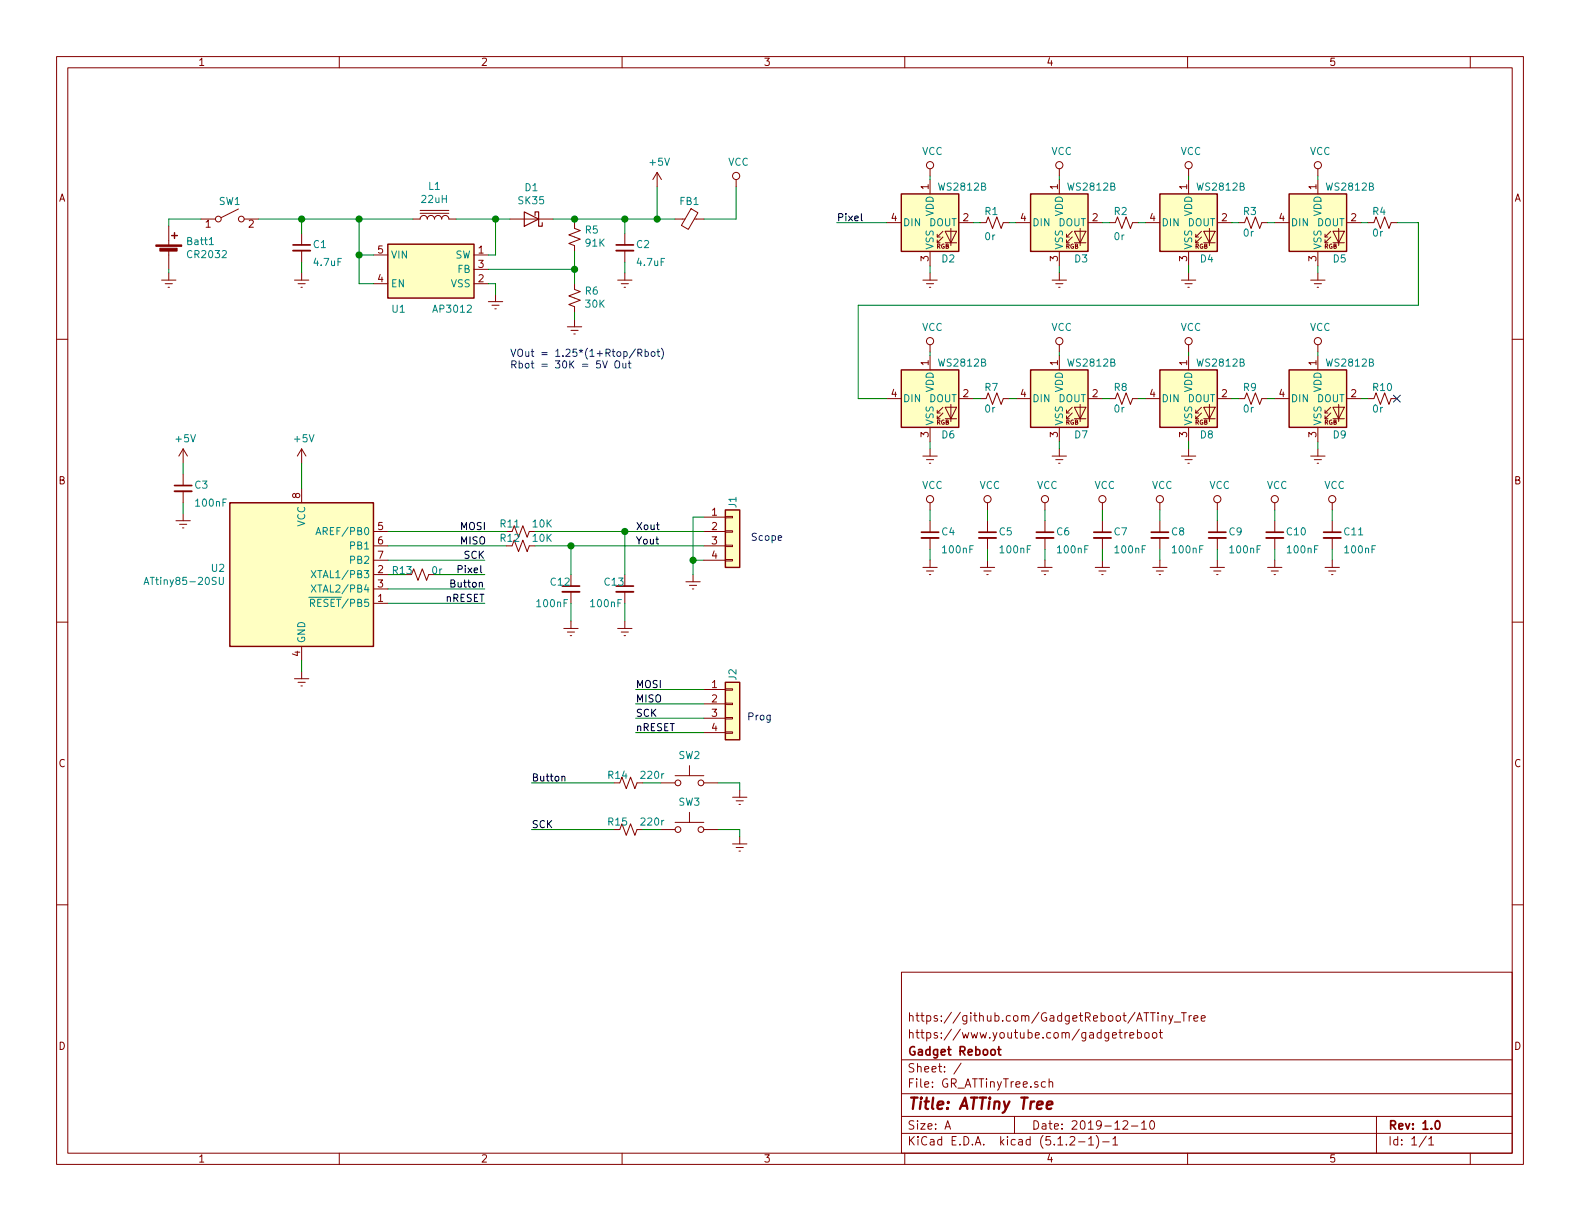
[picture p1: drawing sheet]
EESchema Schematic File Version 4
LIBS:GR_ATTinyTree-cache
EELAYER 29 0
EELAYER END
$Descr A 11000 8500
encoding utf-8
Sheet 1 1
Title "ATTiny Tree"
Date "2019-12-10"
Rev "1.0"
Comp "Gadget Reboot"
Comment1 "https://www.youtube.com/gadgetreboot"
Comment2 "https://github.com/GadgetReboot/ATTiny_Tree"
Comment3 ""
Comment4 ""
$EndDescr
$Comp
L extlib:AP3012 U1
U 1 1
P 3000 1875
F 0 "U1" H 2775 1600 50  0000 C CNN
F 1 "AP3012" H 3150 1600 50  0000 C CNN
F 2 "Package_TO_SOT_SMD:SOT-23-5_HandSoldering" H 3025 1625 50  0001 L CIN
F 3 "http://pdf.datasheet.live/datasheets-1/advanced_power_electronics/APE1707H-12-HF.pdf" H 3000 1875 50  0001 C CNN
	1    3000 1875
	1    0    0    -1  
$EndComp
$Comp
L Device:L_Core_Iron L1
U 1 1
P 3025 1525
F 0 "L1" V 3250 1525 50  0000 C CNN
F 1 "22uH" V 3159 1525 50  0000 C CNN
F 2 "Inductor_SMD:L_Taiyo-Yuden_NR-60xx_HandSoldering" H 3025 1525 50  0001 C CNN
F 3 "~" H 3025 1525 50  0001 C CNN
	1    3025 1525
	0    -1   -1   0   
$EndComp
$Comp
L Diode:1N5822 D1
U 1 1
P 3700 1525
F 0 "D1" H 3700 1309 50  0000 C CNN
F 1 "SK35" H 3700 1400 50  0000 C CNN
F 2 "Diode_SMD:D_SMA_Handsoldering" H 3700 1350 50  0001 C CNN
F 3 "http://www.vishay.com/docs/88526/1n5820.pdf" H 3700 1525 50  0001 C CNN
	1    3700 1525
	-1   0    0    1   
$EndComp
$Comp
L Device:R_Small_US R6
U 1 1
P 4000 2075
F 0 "R6" H 3932 2029 50  0000 R CNN
F 1 "30K" H 3932 2120 50  0000 R CNN
F 2 "Resistor_SMD:R_0805_2012Metric_Pad1.15x1.40mm_HandSolder" H 4000 2075 50  0001 C CNN
F 3 "~" H 4000 2075 50  0001 C CNN
	1    4000 2075
	-1   0    0    1   
$EndComp
$Comp
L Device:C_Small C1
U 1 1
P 2100 1725
F 0 "C1" H 2175 1750 50  0000 L CNN
F 1 "4.7uF" H 2175 1625 50  0000 L CNN
F 2 "Capacitor_SMD:C_0805_2012Metric_Pad1.15x1.40mm_HandSolder" H 2100 1725 50  0001 C CNN
F 3 "~" H 2100 1725 50  0001 C CNN
	1    2100 1725
	1    0    0    -1  
$EndComp
Wire Wire Line
	2875 1525 2500 1525
Wire Wire Line
	2500 1525 2500 1775
Wire Wire Line
	2500 1775 2600 1775
Wire Wire Line
	2100 1625 2100 1525
Connection ~ 2500 1525
$Comp
L power:GNDREF #PWR07
U 1 1
P 2100 1900
F 0 "#PWR07" H 2100 1650 50  0001 C CNN
F 1 "GNDREF" H 2350 1625 50  0001 C CNN
F 2 "" H 2100 1900 50  0001 C CNN
F 3 "" H 2100 1900 50  0001 C CNN
	1    2100 1900
	-1   0    0    -1  
$EndComp
Wire Wire Line
	2100 1900 2100 1825
Wire Wire Line
	3400 1775 3450 1775
Wire Wire Line
	3450 1775 3450 1525
Wire Wire Line
	3450 1525 3175 1525
Wire Wire Line
	3550 1525 3450 1525
Connection ~ 3450 1525
$Comp
L power:GNDREF #PWR014
U 1 1
P 3450 2050
F 0 "#PWR014" H 3450 1800 50  0001 C CNN
F 1 "GNDREF" H 3700 1775 50  0001 C CNN
F 2 "" H 3450 2050 50  0001 C CNN
F 3 "" H 3450 2050 50  0001 C CNN
	1    3450 2050
	-1   0    0    -1  
$EndComp
Wire Wire Line
	3450 2050 3450 1975
Wire Wire Line
	3450 1975 3400 1975
$Comp
L power:GNDREF #PWR015
U 1 1
P 4000 2225
F 0 "#PWR015" H 4000 1975 50  0001 C CNN
F 1 "GNDREF" H 4250 1950 50  0001 C CNN
F 2 "" H 4000 2225 50  0001 C CNN
F 3 "" H 4000 2225 50  0001 C CNN
	1    4000 2225
	-1   0    0    -1  
$EndComp
Wire Wire Line
	4000 2175 4000 2225
$Comp
L Device:R_Small_US R5
U 1 1
P 4000 1650
F 0 "R5" H 3932 1604 50  0000 R CNN
F 1 "91K" H 3932 1695 50  0000 R CNN
F 2 "Resistor_SMD:R_0805_2012Metric_Pad1.15x1.40mm_HandSolder" H 4000 1650 50  0001 C CNN
F 3 "~" H 4000 1650 50  0001 C CNN
	1    4000 1650
	-1   0    0    1   
$EndComp
Wire Wire Line
	4000 1550 4000 1525
Wire Wire Line
	4000 1525 3850 1525
Wire Wire Line
	4000 1975 4000 1875
Connection ~ 4000 1875
Wire Wire Line
	4000 1875 4000 1750
Text Notes 3550 2575 0    50   ~ 0
VOut = 1.25*(1+Rtop/Rbot)\nRbot = 30K = 5V Out\n
$Comp
L Device:C_Small C2
U 1 1
P 4350 1725
F 0 "C2" H 4425 1750 50  0000 L CNN
F 1 "4.7uF" H 4425 1625 50  0000 L CNN
F 2 "Capacitor_SMD:C_0805_2012Metric_Pad1.15x1.40mm_HandSolder" H 4350 1725 50  0001 C CNN
F 3 "~" H 4350 1725 50  0001 C CNN
	1    4350 1725
	1    0    0    -1  
$EndComp
Wire Wire Line
	4350 1625 4350 1525
$Comp
L power:GNDREF #PWR08
U 1 1
P 4350 1900
F 0 "#PWR08" H 4350 1650 50  0001 C CNN
F 1 "GNDREF" H 4600 1625 50  0001 C CNN
F 2 "" H 4350 1900 50  0001 C CNN
F 3 "" H 4350 1900 50  0001 C CNN
	1    4350 1900
	-1   0    0    -1  
$EndComp
Wire Wire Line
	4350 1900 4350 1825
Wire Wire Line
	4350 1525 4000 1525
Connection ~ 4000 1525
Wire Wire Line
	4350 1525 4575 1525
Connection ~ 4350 1525
$Comp
L LED:WS2812B D2
U 1 1
P 6475 1550
F 0 "D2" H 6550 1300 50  0000 L CNN
F 1 "WS2812B" H 6525 1800 50  0000 L CNN
F 2 "LED_SMD:LED_WS2812B_PLCC4_5.0x5.0mm_P3.2mm" H 6525 1250 50  0001 L TNN
F 3 "https://cdn-shop.adafruit.com/datasheets/WS2812B.pdf" H 6575 1175 50  0001 L TNN
	1    6475 1550
	1    0    0    -1  
$EndComp
$Comp
L Device:Ferrite_Bead_Small FB1
U 1 1
P 4800 1525
F 0 "FB1" V 4675 1525 50  0000 C CNN
F 1 "Ferrite_Bead_Small" V 4654 1525 50  0001 C CNN
F 2 "Inductor_SMD:L_1206_3216Metric_Pad1.42x1.75mm_HandSolder" V 4730 1525 50  0001 C CNN
F 3 "~" H 4800 1525 50  0001 C CNN
	1    4800 1525
	0    1    1    0   
$EndComp
$Comp
L Device:Battery_Cell Batt1
U 1 1
P 1175 1775
F 0 "Batt1" H 1293 1871 50  0000 L CNN
F 1 "CR2032" H 1293 1780 50  0000 L CNN
F 2 "Battery:BatteryHolder_MPD_BC2003_1x2032" V 1175 1835 50  0001 C CNN
F 3 "~" V 1175 1835 50  0001 C CNN
	1    1175 1775
	1    0    0    -1  
$EndComp
$Comp
L MCU_Microchip_ATtiny:ATtiny85-20SU U2
U 1 1
P 2100 4000
F 0 "U2" H 1571 4046 50  0000 R CNN
F 1 "ATtiny85-20SU" H 1571 3955 50  0000 R CNN
F 2 "Package_SO:SOIJ-8_5.3x5.3mm_P1.27mm" H 2100 4000 50  0001 C CIN
F 3 "http://ww1.microchip.com/downloads/en/DeviceDoc/atmel-2586-avr-8-bit-microcontroller-attiny25-attiny45-attiny85_datasheet.pdf" H 2100 4000 50  0001 C CNN
	1    2100 4000
	1    0    0    -1  
$EndComp
$Comp
L power:GNDREF #PWR043
U 1 1
P 4825 4000
F 0 "#PWR043" H 4825 3750 50  0001 C CNN
F 1 "GNDREF" H 5075 3725 50  0001 C CNN
F 2 "" H 4825 4000 50  0001 C CNN
F 3 "" H 4825 4000 50  0001 C CNN
	1    4825 4000
	-1   0    0    -1  
$EndComp
Wire Wire Line
	4900 3600 4825 3600
Wire Wire Line
	4900 3900 4825 3900
Wire Wire Line
	4825 3900 4825 4000
Wire Wire Line
	3375 3900 2700 3900
Text Label 3100 4200 0    50   ~ 0
nRESET
Text Label 3175 4000 0    50   ~ 0
Pixel
Text Label 3200 3700 0    50   ~ 0
MOSI
Text Label 3200 3800 0    50   ~ 0
MISO
Text Label 4425 3700 0    50   ~ 0
Xout
Text Label 4425 3800 0    50   ~ 0
Yout
Text Label 3225 3900 0    50   ~ 0
SCK
Text Label 3125 4100 0    50   ~ 0
Button
$Comp
L power:+5V #PWR025
U 1 1
P 2100 3225
F 0 "#PWR025" H 2100 3075 50  0001 C CNN
F 1 "+5V" H 2115 3398 50  0000 C CNN
F 2 "" H 2100 3225 50  0001 C CNN
F 3 "" H 2100 3225 50  0001 C CNN
	1    2100 3225
	1    0    0    -1  
$EndComp
$Comp
L power:GNDREF #PWR046
U 1 1
P 2100 4675
F 0 "#PWR046" H 2100 4425 50  0001 C CNN
F 1 "GNDREF" H 2350 4400 50  0001 C CNN
F 2 "" H 2100 4675 50  0001 C CNN
F 3 "" H 2100 4675 50  0001 C CNN
	1    2100 4675
	-1   0    0    -1  
$EndComp
Wire Wire Line
	2100 3225 2100 3400
Wire Wire Line
	2100 4675 2100 4600
$Comp
L Device:R_Small_US R11
U 1 1
P 3625 3700
F 0 "R11" V 3675 3850 50  0000 R CNN
F 1 "10K" V 3675 3625 50  0000 R CNN
F 2 "Resistor_SMD:R_0805_2012Metric_Pad1.15x1.40mm_HandSolder" H 3625 3700 50  0001 C CNN
F 3 "~" H 3625 3700 50  0001 C CNN
	1    3625 3700
	0    -1   -1   0   
$EndComp
$Comp
L Connector_Generic:Conn_01x04 J1
U 1 1
P 5100 3700
F 0 "J1" V 5100 3950 50  0000 R CNN
F 1 "Conn_01x04" V 4973 3412 50  0001 R CNN
F 2 "Connector_PinHeader_2.54mm:PinHeader_1x04_P2.54mm_Vertical" H 5100 3700 50  0001 C CNN
F 3 "~" H 5100 3700 50  0001 C CNN
	1    5100 3700
	1    0    0    -1  
$EndComp
$Comp
L Device:R_Small_US R12
U 1 1
P 3625 3800
F 0 "R12" V 3675 3950 50  0000 R CNN
F 1 "10K" V 3675 3725 50  0000 R CNN
F 2 "Resistor_SMD:R_0805_2012Metric_Pad1.15x1.40mm_HandSolder" H 3625 3800 50  0001 C CNN
F 3 "~" H 3625 3800 50  0001 C CNN
	1    3625 3800
	0    -1   -1   0   
$EndComp
Wire Wire Line
	2700 3700 3525 3700
Wire Wire Line
	2700 3800 3525 3800
Wire Wire Line
	3725 3700 4350 3700
Wire Wire Line
	3725 3800 3975 3800
$Comp
L Device:C_Small C12
U 1 1
P 3975 4100
F 0 "C12" H 3825 4150 50  0000 L CNN
F 1 "100nF" H 3725 4000 50  0000 L CNN
F 2 "Capacitor_SMD:C_0805_2012Metric_Pad1.15x1.40mm_HandSolder" H 3975 4100 50  0001 C CNN
F 3 "~" H 3975 4100 50  0001 C CNN
	1    3975 4100
	1    0    0    -1  
$EndComp
$Comp
L power:GNDREF #PWR044
U 1 1
P 3975 4325
F 0 "#PWR044" H 3975 4075 50  0001 C CNN
F 1 "GNDREF" H 4225 4050 50  0001 C CNN
F 2 "" H 3975 4325 50  0001 C CNN
F 3 "" H 3975 4325 50  0001 C CNN
	1    3975 4325
	-1   0    0    -1  
$EndComp
Wire Wire Line
	3975 4325 3975 4200
$Comp
L Device:C_Small C13
U 1 1
P 4350 4100
F 0 "C13" H 4200 4150 50  0000 L CNN
F 1 "100nF" H 4100 4000 50  0000 L CNN
F 2 "Capacitor_SMD:C_0805_2012Metric_Pad1.15x1.40mm_HandSolder" H 4350 4100 50  0001 C CNN
F 3 "~" H 4350 4100 50  0001 C CNN
	1    4350 4100
	1    0    0    -1  
$EndComp
$Comp
L power:GNDREF #PWR045
U 1 1
P 4350 4325
F 0 "#PWR045" H 4350 4075 50  0001 C CNN
F 1 "GNDREF" H 4600 4050 50  0001 C CNN
F 2 "" H 4350 4325 50  0001 C CNN
F 3 "" H 4350 4325 50  0001 C CNN
	1    4350 4325
	-1   0    0    -1  
$EndComp
Wire Wire Line
	4350 4325 4350 4200
Wire Wire Line
	3975 3800 3975 4000
Connection ~ 3975 3800
Wire Wire Line
	3975 3800 4900 3800
Wire Wire Line
	4350 3700 4350 4000
Connection ~ 4350 3700
Wire Wire Line
	4350 3700 4900 3700
$Comp
L Connector_Generic:Conn_01x04 J2
U 1 1
P 5100 4900
F 0 "J2" V 5100 5150 50  0000 R CNN
F 1 "Conn_01x04" V 4973 4612 50  0001 R CNN
F 2 "Connector_PinHeader_2.54mm:PinHeader_1x04_P2.54mm_Vertical" H 5100 4900 50  0001 C CNN
F 3 "~" H 5100 4900 50  0001 C CNN
	1    5100 4900
	1    0    0    -1  
$EndComp
Wire Wire Line
	4900 5100 4425 5100
Text Label 4425 5100 0    50   ~ 0
nRESET
Wire Wire Line
	4900 5000 4425 5000
Text Label 4425 5000 0    50   ~ 0
SCK
Wire Wire Line
	4900 4900 4425 4900
Text Label 4425 4900 0    50   ~ 0
MISO
Wire Wire Line
	4900 4800 4425 4800
Text Label 4425 4800 0    50   ~ 0
MOSI
Text Notes 5200 5025 0    50   ~ 0
Prog
Text Notes 5225 3775 0    50   ~ 0
Scope
Text Label 5825 1550 0    50   ~ 0
Pixel
$Comp
L Switch:SW_Push SW2
U 1 1
P 4800 5450
F 0 "SW2" H 4800 5643 50  0000 C CNN
F 1 "SW_Push" H 4800 5644 50  0001 C CNN
F 2 "Button_Switch_SMD:SW_Push_SPST_NO_Alps_SKRK" H 4800 5650 50  0001 C CNN
F 3 "~" H 4800 5650 50  0001 C CNN
	1    4800 5450
	1    0    0    -1  
$EndComp
$Comp
L Device:R_Small_US R14
U 1 1
P 4375 5450
F 0 "R14" V 4425 5600 50  0000 R CNN
F 1 "220r" V 4425 5375 50  0000 R CNN
F 2 "Resistor_SMD:R_0805_2012Metric_Pad1.15x1.40mm_HandSolder" H 4375 5450 50  0001 C CNN
F 3 "~" H 4375 5450 50  0001 C CNN
	1    4375 5450
	0    -1   -1   0   
$EndComp
Wire Wire Line
	4275 5450 3700 5450
Wire Wire Line
	4600 5450 4475 5450
$Comp
L power:GNDREF #PWR047
U 1 1
P 5150 5500
F 0 "#PWR047" H 5150 5250 50  0001 C CNN
F 1 "GNDREF" H 5400 5225 50  0001 C CNN
F 2 "" H 5150 5500 50  0001 C CNN
F 3 "" H 5150 5500 50  0001 C CNN
	1    5150 5500
	-1   0    0    -1  
$EndComp
Wire Wire Line
	5150 5500 5150 5450
Wire Wire Line
	5150 5450 5000 5450
$Comp
L Switch:SW_Push SW3
U 1 1
P 4800 5775
F 0 "SW3" H 4800 5968 50  0000 C CNN
F 1 "SW_Push" H 4800 5969 50  0001 C CNN
F 2 "Button_Switch_SMD:SW_Push_SPST_NO_Alps_SKRK" H 4800 5975 50  0001 C CNN
F 3 "~" H 4800 5975 50  0001 C CNN
	1    4800 5775
	1    0    0    -1  
$EndComp
$Comp
L Device:R_Small_US R15
U 1 1
P 4375 5775
F 0 "R15" V 4425 5925 50  0000 R CNN
F 1 "220r" V 4425 5700 50  0000 R CNN
F 2 "Resistor_SMD:R_0805_2012Metric_Pad1.15x1.40mm_HandSolder" H 4375 5775 50  0001 C CNN
F 3 "~" H 4375 5775 50  0001 C CNN
	1    4375 5775
	0    -1   -1   0   
$EndComp
Wire Wire Line
	4275 5775 3700 5775
Wire Wire Line
	4600 5775 4475 5775
$Comp
L power:GNDREF #PWR048
U 1 1
P 5150 5825
F 0 "#PWR048" H 5150 5575 50  0001 C CNN
F 1 "GNDREF" H 5400 5550 50  0001 C CNN
F 2 "" H 5150 5825 50  0001 C CNN
F 3 "" H 5150 5825 50  0001 C CNN
	1    5150 5825
	-1   0    0    -1  
$EndComp
Wire Wire Line
	5150 5825 5150 5775
Wire Wire Line
	5150 5775 5000 5775
Text Label 3700 5450 0    50   ~ 0
Button
Text Label 3700 5775 0    50   ~ 0
SCK
$Comp
L Switch:SW_SPST SW1
U 1 1
P 1600 1525
F 0 "SW1" H 1600 1650 50  0000 C CNN
F 1 "SW_SPST" H 1600 1669 50  0001 C CNN
F 2 "Button_Switch_SMD:SW_SPDT_PCM12" H 1600 1525 50  0001 C CNN
F 3 "~" H 1600 1525 50  0001 C CNN
	1    1600 1525
	1    0    0    -1  
$EndComp
Wire Wire Line
	3400 1875 4000 1875
$Comp
L LED:WS2812B D3
U 1 1
P 7375 1550
F 0 "D3" H 7475 1300 50  0000 L CNN
F 1 "WS2812B" H 7425 1800 50  0000 L CNN
F 2 "LED_SMD:LED_WS2812B_PLCC4_5.0x5.0mm_P3.2mm" H 7425 1250 50  0001 L TNN
F 3 "https://cdn-shop.adafruit.com/datasheets/WS2812B.pdf" H 7475 1175 50  0001 L TNN
	1    7375 1550
	1    0    0    -1  
$EndComp
$Comp
L LED:WS2812B D4
U 1 1
P 8275 1550
F 0 "D4" H 8350 1300 50  0000 L CNN
F 1 "WS2812B" H 8325 1800 50  0000 L CNN
F 2 "LED_SMD:LED_WS2812B_PLCC4_5.0x5.0mm_P3.2mm" H 8325 1250 50  0001 L TNN
F 3 "https://cdn-shop.adafruit.com/datasheets/WS2812B.pdf" H 8375 1175 50  0001 L TNN
	1    8275 1550
	1    0    0    -1  
$EndComp
$Comp
L LED:WS2812B D5
U 1 1
P 9175 1550
F 0 "D5" H 9275 1300 50  0000 L CNN
F 1 "WS2812B" H 9225 1800 50  0000 L CNN
F 2 "LED_SMD:LED_WS2812B_PLCC4_5.0x5.0mm_P3.2mm" H 9225 1250 50  0001 L TNN
F 3 "https://cdn-shop.adafruit.com/datasheets/WS2812B.pdf" H 9275 1175 50  0001 L TNN
	1    9175 1550
	1    0    0    -1  
$EndComp
$Comp
L LED:WS2812B D6
U 1 1
P 6475 2775
F 0 "D6" H 6550 2525 50  0000 L CNN
F 1 "WS2812B" H 6525 3025 50  0000 L CNN
F 2 "LED_SMD:LED_WS2812B_PLCC4_5.0x5.0mm_P3.2mm" H 6525 2475 50  0001 L TNN
F 3 "https://cdn-shop.adafruit.com/datasheets/WS2812B.pdf" H 6575 2400 50  0001 L TNN
	1    6475 2775
	1    0    0    -1  
$EndComp
$Comp
L LED:WS2812B D7
U 1 1
P 7375 2775
F 0 "D7" H 7475 2525 50  0000 L CNN
F 1 "WS2812B" H 7425 3025 50  0000 L CNN
F 2 "LED_SMD:LED_WS2812B_PLCC4_5.0x5.0mm_P3.2mm" H 7425 2475 50  0001 L TNN
F 3 "https://cdn-shop.adafruit.com/datasheets/WS2812B.pdf" H 7475 2400 50  0001 L TNN
	1    7375 2775
	1    0    0    -1  
$EndComp
$Comp
L LED:WS2812B D8
U 1 1
P 8275 2775
F 0 "D8" H 8350 2525 50  0000 L CNN
F 1 "WS2812B" H 8325 3025 50  0000 L CNN
F 2 "LED_SMD:LED_WS2812B_PLCC4_5.0x5.0mm_P3.2mm" H 8325 2475 50  0001 L TNN
F 3 "https://cdn-shop.adafruit.com/datasheets/WS2812B.pdf" H 8375 2400 50  0001 L TNN
	1    8275 2775
	1    0    0    -1  
$EndComp
$Comp
L LED:WS2812B D9
U 1 1
P 9175 2775
F 0 "D9" H 9275 2525 50  0000 L CNN
F 1 "WS2812B" H 9225 3025 50  0000 L CNN
F 2 "LED_SMD:LED_WS2812B_PLCC4_5.0x5.0mm_P3.2mm" H 9225 2475 50  0001 L TNN
F 3 "https://cdn-shop.adafruit.com/datasheets/WS2812B.pdf" H 9275 2400 50  0001 L TNN
	1    9175 2775
	1    0    0    -1  
$EndComp
$Comp
L Device:R_Small_US R1
U 1 1
P 6925 1550
F 0 "R1" V 7000 1625 50  0000 R CNN
F 1 "0r" V 6825 1625 50  0000 R CNN
F 2 "Resistor_SMD:R_0603_1608Metric_Pad1.05x0.95mm_HandSolder" H 6925 1550 50  0001 C CNN
F 3 "~" H 6925 1550 50  0001 C CNN
	1    6925 1550
	0    -1   -1   0   
$EndComp
$Comp
L Device:R_Small_US R2
U 1 1
P 7825 1550
F 0 "R2" V 7900 1625 50  0000 R CNN
F 1 "0r" V 7725 1625 50  0000 R CNN
F 2 "Resistor_SMD:R_0603_1608Metric_Pad1.05x0.95mm_HandSolder" H 7825 1550 50  0001 C CNN
F 3 "~" H 7825 1550 50  0001 C CNN
	1    7825 1550
	0    -1   -1   0   
$EndComp
$Comp
L Device:R_Small_US R3
U 1 1
P 8725 1550
F 0 "R3" V 8800 1625 50  0000 R CNN
F 1 "0r" V 8650 1625 50  0000 R CNN
F 2 "Resistor_SMD:R_0603_1608Metric_Pad1.05x0.95mm_HandSolder" H 8725 1550 50  0001 C CNN
F 3 "~" H 8725 1550 50  0001 C CNN
	1    8725 1550
	0    -1   -1   0   
$EndComp
$Comp
L Device:R_Small_US R4
U 1 1
P 9625 1550
F 0 "R4" V 9700 1625 50  0000 R CNN
F 1 "0r" V 9550 1625 50  0000 R CNN
F 2 "Resistor_SMD:R_0603_1608Metric_Pad1.05x0.95mm_HandSolder" H 9625 1550 50  0001 C CNN
F 3 "~" H 9625 1550 50  0001 C CNN
	1    9625 1550
	0    -1   -1   0   
$EndComp
$Comp
L Device:R_Small_US R7
U 1 1
P 6925 2775
F 0 "R7" V 7000 2850 50  0000 R CNN
F 1 "0r" V 6850 2850 50  0000 R CNN
F 2 "Resistor_SMD:R_0603_1608Metric_Pad1.05x0.95mm_HandSolder" H 6925 2775 50  0001 C CNN
F 3 "~" H 6925 2775 50  0001 C CNN
	1    6925 2775
	0    -1   -1   0   
$EndComp
$Comp
L Device:R_Small_US R8
U 1 1
P 7825 2775
F 0 "R8" V 7900 2850 50  0000 R CNN
F 1 "0r" V 7750 2850 50  0000 R CNN
F 2 "Resistor_SMD:R_0603_1608Metric_Pad1.05x0.95mm_HandSolder" H 7825 2775 50  0001 C CNN
F 3 "~" H 7825 2775 50  0001 C CNN
	1    7825 2775
	0    -1   -1   0   
$EndComp
$Comp
L Device:R_Small_US R9
U 1 1
P 8725 2775
F 0 "R9" V 8800 2850 50  0000 R CNN
F 1 "0r" V 8650 2850 50  0000 R CNN
F 2 "Resistor_SMD:R_0603_1608Metric_Pad1.05x0.95mm_HandSolder" H 8725 2775 50  0001 C CNN
F 3 "~" H 8725 2775 50  0001 C CNN
	1    8725 2775
	0    -1   -1   0   
$EndComp
$Comp
L Device:R_Small_US R10
U 1 1
P 9625 2775
F 0 "R10" V 9700 2850 50  0000 R CNN
F 1 "0r" V 9550 2850 50  0000 R CNN
F 2 "Resistor_SMD:R_0603_1608Metric_Pad1.05x0.95mm_HandSolder" H 9625 2775 50  0001 C CNN
F 3 "~" H 9625 2775 50  0001 C CNN
	1    9625 2775
	0    -1   -1   0   
$EndComp
$Comp
L Device:R_Small_US R13
U 1 1
P 2925 4000
F 0 "R13" V 2950 4200 50  0000 R CNN
F 1 "0r" V 2950 3925 50  0000 R CNN
F 2 "Resistor_SMD:R_0603_1608Metric_Pad1.05x0.95mm_HandSolder" H 2925 4000 50  0001 C CNN
F 3 "~" H 2925 4000 50  0001 C CNN
	1    2925 4000
	0    -1   -1   0   
$EndComp
Wire Wire Line
	2700 4000 2825 4000
Wire Wire Line
	3025 4000 3375 4000
Wire Wire Line
	2700 4100 3375 4100
Wire Wire Line
	2700 4200 3375 4200
Wire Wire Line
	5825 1550 6175 1550
Wire Wire Line
	6775 1550 6825 1550
Wire Wire Line
	7025 1550 7075 1550
Wire Wire Line
	7675 1550 7725 1550
Wire Wire Line
	7925 1550 7975 1550
Wire Wire Line
	8575 1550 8625 1550
Wire Wire Line
	8825 1550 8875 1550
Wire Wire Line
	9475 1550 9525 1550
Wire Wire Line
	9725 1550 9875 1550
Wire Wire Line
	9875 1550 9875 2125
Wire Wire Line
	9875 2125 5975 2125
Wire Wire Line
	5975 2125 5975 2775
Wire Wire Line
	5975 2775 6175 2775
Wire Wire Line
	6775 2775 6825 2775
Wire Wire Line
	7025 2775 7075 2775
Wire Wire Line
	7675 2775 7725 2775
Wire Wire Line
	7925 2775 7975 2775
Wire Wire Line
	8575 2775 8625 2775
Wire Wire Line
	8825 2775 8875 2775
Wire Wire Line
	9475 2775 9525 2775
NoConn ~ 9725 2775
$Comp
L power:GNDREF #PWR09
U 1 1
P 6475 1900
F 0 "#PWR09" H 6475 1650 50  0001 C CNN
F 1 "GNDREF" H 6725 1625 50  0001 C CNN
F 2 "" H 6475 1900 50  0001 C CNN
F 3 "" H 6475 1900 50  0001 C CNN
	1    6475 1900
	-1   0    0    -1  
$EndComp
$Comp
L power:GNDREF #PWR010
U 1 1
P 7375 1900
F 0 "#PWR010" H 7375 1650 50  0001 C CNN
F 1 "GNDREF" H 7625 1625 50  0001 C CNN
F 2 "" H 7375 1900 50  0001 C CNN
F 3 "" H 7375 1900 50  0001 C CNN
	1    7375 1900
	-1   0    0    -1  
$EndComp
$Comp
L power:GNDREF #PWR011
U 1 1
P 8275 1900
F 0 "#PWR011" H 8275 1650 50  0001 C CNN
F 1 "GNDREF" H 8525 1625 50  0001 C CNN
F 2 "" H 8275 1900 50  0001 C CNN
F 3 "" H 8275 1900 50  0001 C CNN
	1    8275 1900
	-1   0    0    -1  
$EndComp
$Comp
L power:GNDREF #PWR012
U 1 1
P 9175 1900
F 0 "#PWR012" H 9175 1650 50  0001 C CNN
F 1 "GNDREF" H 9425 1625 50  0001 C CNN
F 2 "" H 9175 1900 50  0001 C CNN
F 3 "" H 9175 1900 50  0001 C CNN
	1    9175 1900
	-1   0    0    -1  
$EndComp
$Comp
L power:GNDREF #PWR020
U 1 1
P 6475 3125
F 0 "#PWR020" H 6475 2875 50  0001 C CNN
F 1 "GNDREF" H 6725 2850 50  0001 C CNN
F 2 "" H 6475 3125 50  0001 C CNN
F 3 "" H 6475 3125 50  0001 C CNN
	1    6475 3125
	-1   0    0    -1  
$EndComp
$Comp
L power:GNDREF #PWR021
U 1 1
P 7375 3125
F 0 "#PWR021" H 7375 2875 50  0001 C CNN
F 1 "GNDREF" H 7625 2850 50  0001 C CNN
F 2 "" H 7375 3125 50  0001 C CNN
F 3 "" H 7375 3125 50  0001 C CNN
	1    7375 3125
	-1   0    0    -1  
$EndComp
$Comp
L power:GNDREF #PWR022
U 1 1
P 8275 3125
F 0 "#PWR022" H 8275 2875 50  0001 C CNN
F 1 "GNDREF" H 8525 2850 50  0001 C CNN
F 2 "" H 8275 3125 50  0001 C CNN
F 3 "" H 8275 3125 50  0001 C CNN
	1    8275 3125
	-1   0    0    -1  
$EndComp
$Comp
L power:GNDREF #PWR023
U 1 1
P 9175 3125
F 0 "#PWR023" H 9175 2875 50  0001 C CNN
F 1 "GNDREF" H 9425 2850 50  0001 C CNN
F 2 "" H 9175 3125 50  0001 C CNN
F 3 "" H 9175 3125 50  0001 C CNN
	1    9175 3125
	-1   0    0    -1  
$EndComp
Wire Wire Line
	9175 1250 9175 1225
Wire Wire Line
	8275 1250 8275 1225
Wire Wire Line
	7375 1250 7375 1225
Wire Wire Line
	6475 1250 6475 1225
Wire Wire Line
	6475 1850 6475 1900
Wire Wire Line
	7375 1850 7375 1900
Wire Wire Line
	8275 1850 8275 1900
Wire Wire Line
	9175 1850 9175 1900
Wire Wire Line
	9175 3125 9175 3075
Wire Wire Line
	8275 3125 8275 3075
Wire Wire Line
	7375 3125 7375 3075
Wire Wire Line
	7375 2475 7375 2450
Wire Wire Line
	8275 2475 8275 2450
Wire Wire Line
	9175 2475 9175 2450
Wire Wire Line
	6475 3125 6475 3075
Wire Wire Line
	6475 2475 6475 2450
$Comp
L Device:C_Small C3
U 1 1
P 1275 3400
F 0 "C3" H 1350 3425 50  0000 L CNN
F 1 "100nF" H 1350 3300 50  0000 L CNN
F 2 "Capacitor_SMD:C_0805_2012Metric_Pad1.15x1.40mm_HandSolder" H 1275 3400 50  0001 C CNN
F 3 "~" H 1275 3400 50  0001 C CNN
	1    1275 3400
	1    0    0    -1  
$EndComp
$Comp
L power:GNDREF #PWR034
U 1 1
P 1275 3575
F 0 "#PWR034" H 1275 3325 50  0001 C CNN
F 1 "GNDREF" H 1525 3300 50  0001 C CNN
F 2 "" H 1275 3575 50  0001 C CNN
F 3 "" H 1275 3575 50  0001 C CNN
	1    1275 3575
	-1   0    0    -1  
$EndComp
Wire Wire Line
	1275 3575 1275 3500
$Comp
L power:+5V #PWR024
U 1 1
P 1275 3225
F 0 "#PWR024" H 1275 3075 50  0001 C CNN
F 1 "+5V" H 1290 3398 50  0000 C CNN
F 2 "" H 1275 3225 50  0001 C CNN
F 3 "" H 1275 3225 50  0001 C CNN
	1    1275 3225
	1    0    0    -1  
$EndComp
Wire Wire Line
	1275 3225 1275 3300
$Comp
L Device:C_Small C4
U 1 1
P 6475 3725
F 0 "C4" H 6550 3750 50  0000 L CNN
F 1 "100nF" H 6550 3625 50  0000 L CNN
F 2 "Capacitor_SMD:C_0805_2012Metric_Pad1.15x1.40mm_HandSolder" H 6475 3725 50  0001 C CNN
F 3 "~" H 6475 3725 50  0001 C CNN
	1    6475 3725
	1    0    0    -1  
$EndComp
$Comp
L power:GNDREF #PWR035
U 1 1
P 6475 3900
F 0 "#PWR035" H 6475 3650 50  0001 C CNN
F 1 "GNDREF" H 6725 3625 50  0001 C CNN
F 2 "" H 6475 3900 50  0001 C CNN
F 3 "" H 6475 3900 50  0001 C CNN
	1    6475 3900
	-1   0    0    -1  
$EndComp
Wire Wire Line
	6475 3900 6475 3825
Wire Wire Line
	6475 3550 6475 3625
$Comp
L Device:C_Small C5
U 1 1
P 6875 3725
F 0 "C5" H 6950 3750 50  0000 L CNN
F 1 "100nF" H 6950 3625 50  0000 L CNN
F 2 "Capacitor_SMD:C_0805_2012Metric_Pad1.15x1.40mm_HandSolder" H 6875 3725 50  0001 C CNN
F 3 "~" H 6875 3725 50  0001 C CNN
	1    6875 3725
	1    0    0    -1  
$EndComp
$Comp
L power:GNDREF #PWR036
U 1 1
P 6875 3900
F 0 "#PWR036" H 6875 3650 50  0001 C CNN
F 1 "GNDREF" H 7125 3625 50  0001 C CNN
F 2 "" H 6875 3900 50  0001 C CNN
F 3 "" H 6875 3900 50  0001 C CNN
	1    6875 3900
	-1   0    0    -1  
$EndComp
Wire Wire Line
	6875 3900 6875 3825
Wire Wire Line
	6875 3550 6875 3625
$Comp
L Device:C_Small C6
U 1 1
P 7275 3725
F 0 "C6" H 7350 3750 50  0000 L CNN
F 1 "100nF" H 7350 3625 50  0000 L CNN
F 2 "Capacitor_SMD:C_0805_2012Metric_Pad1.15x1.40mm_HandSolder" H 7275 3725 50  0001 C CNN
F 3 "~" H 7275 3725 50  0001 C CNN
	1    7275 3725
	1    0    0    -1  
$EndComp
$Comp
L power:GNDREF #PWR037
U 1 1
P 7275 3900
F 0 "#PWR037" H 7275 3650 50  0001 C CNN
F 1 "GNDREF" H 7525 3625 50  0001 C CNN
F 2 "" H 7275 3900 50  0001 C CNN
F 3 "" H 7275 3900 50  0001 C CNN
	1    7275 3900
	-1   0    0    -1  
$EndComp
Wire Wire Line
	7275 3900 7275 3825
Wire Wire Line
	7275 3550 7275 3625
$Comp
L Device:C_Small C7
U 1 1
P 7675 3725
F 0 "C7" H 7750 3750 50  0000 L CNN
F 1 "100nF" H 7750 3625 50  0000 L CNN
F 2 "Capacitor_SMD:C_0805_2012Metric_Pad1.15x1.40mm_HandSolder" H 7675 3725 50  0001 C CNN
F 3 "~" H 7675 3725 50  0001 C CNN
	1    7675 3725
	1    0    0    -1  
$EndComp
$Comp
L power:GNDREF #PWR038
U 1 1
P 7675 3900
F 0 "#PWR038" H 7675 3650 50  0001 C CNN
F 1 "GNDREF" H 7925 3625 50  0001 C CNN
F 2 "" H 7675 3900 50  0001 C CNN
F 3 "" H 7675 3900 50  0001 C CNN
	1    7675 3900
	-1   0    0    -1  
$EndComp
Wire Wire Line
	7675 3900 7675 3825
Wire Wire Line
	7675 3550 7675 3625
$Comp
L Device:C_Small C8
U 1 1
P 8075 3725
F 0 "C8" H 8150 3750 50  0000 L CNN
F 1 "100nF" H 8150 3625 50  0000 L CNN
F 2 "Capacitor_SMD:C_0805_2012Metric_Pad1.15x1.40mm_HandSolder" H 8075 3725 50  0001 C CNN
F 3 "~" H 8075 3725 50  0001 C CNN
	1    8075 3725
	1    0    0    -1  
$EndComp
$Comp
L power:GNDREF #PWR039
U 1 1
P 8075 3900
F 0 "#PWR039" H 8075 3650 50  0001 C CNN
F 1 "GNDREF" H 8325 3625 50  0001 C CNN
F 2 "" H 8075 3900 50  0001 C CNN
F 3 "" H 8075 3900 50  0001 C CNN
	1    8075 3900
	-1   0    0    -1  
$EndComp
Wire Wire Line
	8075 3900 8075 3825
Wire Wire Line
	8075 3550 8075 3625
$Comp
L Device:C_Small C9
U 1 1
P 8475 3725
F 0 "C9" H 8550 3750 50  0000 L CNN
F 1 "100nF" H 8550 3625 50  0000 L CNN
F 2 "Capacitor_SMD:C_0805_2012Metric_Pad1.15x1.40mm_HandSolder" H 8475 3725 50  0001 C CNN
F 3 "~" H 8475 3725 50  0001 C CNN
	1    8475 3725
	1    0    0    -1  
$EndComp
$Comp
L power:GNDREF #PWR040
U 1 1
P 8475 3900
F 0 "#PWR040" H 8475 3650 50  0001 C CNN
F 1 "GNDREF" H 8725 3625 50  0001 C CNN
F 2 "" H 8475 3900 50  0001 C CNN
F 3 "" H 8475 3900 50  0001 C CNN
	1    8475 3900
	-1   0    0    -1  
$EndComp
Wire Wire Line
	8475 3900 8475 3825
Wire Wire Line
	8475 3550 8475 3625
$Comp
L Device:C_Small C10
U 1 1
P 8875 3725
F 0 "C10" H 8950 3750 50  0000 L CNN
F 1 "100nF" H 8950 3625 50  0000 L CNN
F 2 "Capacitor_SMD:C_0805_2012Metric_Pad1.15x1.40mm_HandSolder" H 8875 3725 50  0001 C CNN
F 3 "~" H 8875 3725 50  0001 C CNN
	1    8875 3725
	1    0    0    -1  
$EndComp
$Comp
L power:GNDREF #PWR041
U 1 1
P 8875 3900
F 0 "#PWR041" H 8875 3650 50  0001 C CNN
F 1 "GNDREF" H 9125 3625 50  0001 C CNN
F 2 "" H 8875 3900 50  0001 C CNN
F 3 "" H 8875 3900 50  0001 C CNN
	1    8875 3900
	-1   0    0    -1  
$EndComp
Wire Wire Line
	8875 3900 8875 3825
Wire Wire Line
	8875 3550 8875 3625
$Comp
L Device:C_Small C11
U 1 1
P 9275 3725
F 0 "C11" H 9350 3750 50  0000 L CNN
F 1 "100nF" H 9350 3625 50  0000 L CNN
F 2 "Capacitor_SMD:C_0805_2012Metric_Pad1.15x1.40mm_HandSolder" H 9275 3725 50  0001 C CNN
F 3 "~" H 9275 3725 50  0001 C CNN
	1    9275 3725
	1    0    0    -1  
$EndComp
$Comp
L power:GNDREF #PWR042
U 1 1
P 9275 3900
F 0 "#PWR042" H 9275 3650 50  0001 C CNN
F 1 "GNDREF" H 9525 3625 50  0001 C CNN
F 2 "" H 9275 3900 50  0001 C CNN
F 3 "" H 9275 3900 50  0001 C CNN
	1    9275 3900
	-1   0    0    -1  
$EndComp
Wire Wire Line
	9275 3900 9275 3825
Wire Wire Line
	9275 3550 9275 3625
$Comp
L power:+5V #PWR05
U 1 1
P 4575 1300
F 0 "#PWR05" H 4575 1150 50  0001 C CNN
F 1 "+5V" H 4590 1473 50  0000 C CNN
F 2 "" H 4575 1300 50  0001 C CNN
F 3 "" H 4575 1300 50  0001 C CNN
	1    4575 1300
	1    0    0    -1  
$EndComp
Wire Wire Line
	4575 1525 4575 1300
Wire Wire Line
	2500 1775 2500 1975
Connection ~ 2500 1775
Wire Wire Line
	2500 1975 2600 1975
Wire Wire Line
	2100 1525 2500 1525
Wire Wire Line
	4825 3600 4825 3900
Connection ~ 4825 3900
$Comp
L power:GNDREF #PWR013
U 1 1
P 1175 1900
F 0 "#PWR013" H 1175 1650 50  0001 C CNN
F 1 "GNDREF" H 1425 1625 50  0001 C CNN
F 2 "" H 1175 1900 50  0001 C CNN
F 3 "" H 1175 1900 50  0001 C CNN
	1    1175 1900
	-1   0    0    -1  
$EndComp
Wire Wire Line
	1175 1875 1175 1900
Wire Wire Line
	1400 1525 1175 1525
Wire Wire Line
	1175 1525 1175 1575
Wire Wire Line
	2100 1525 1800 1525
Connection ~ 2100 1525
Wire Wire Line
	4700 1525 4575 1525
Connection ~ 4575 1525
Wire Wire Line
	4900 1525 5125 1525
Wire Wire Line
	5125 1525 5125 1300
$Comp
L power:VCC #PWR06
U 1 1
P 5125 1300
F 0 "#PWR06" H 5125 1150 50  0001 C CNN
F 1 "VCC" H 5142 1473 50  0000 C CNN
F 2 "" H 5125 1300 50  0001 C CNN
F 3 "" H 5125 1300 50  0001 C CNN
	1    5125 1300
	1    0    0    -1  
$EndComp
$Comp
L power:VCC #PWR01
U 1 1
P 6475 1225
F 0 "#PWR01" H 6475 1075 50  0001 C CNN
F 1 "VCC" H 6492 1398 50  0000 C CNN
F 2 "" H 6475 1225 50  0001 C CNN
F 3 "" H 6475 1225 50  0001 C CNN
	1    6475 1225
	1    0    0    -1  
$EndComp
$Comp
L power:VCC #PWR02
U 1 1
P 7375 1225
F 0 "#PWR02" H 7375 1075 50  0001 C CNN
F 1 "VCC" H 7392 1398 50  0000 C CNN
F 2 "" H 7375 1225 50  0001 C CNN
F 3 "" H 7375 1225 50  0001 C CNN
	1    7375 1225
	1    0    0    -1  
$EndComp
$Comp
L power:VCC #PWR016
U 1 1
P 6475 2450
F 0 "#PWR016" H 6475 2300 50  0001 C CNN
F 1 "VCC" H 6492 2623 50  0000 C CNN
F 2 "" H 6475 2450 50  0001 C CNN
F 3 "" H 6475 2450 50  0001 C CNN
	1    6475 2450
	1    0    0    -1  
$EndComp
$Comp
L power:VCC #PWR017
U 1 1
P 7375 2450
F 0 "#PWR017" H 7375 2300 50  0001 C CNN
F 1 "VCC" H 7392 2623 50  0000 C CNN
F 2 "" H 7375 2450 50  0001 C CNN
F 3 "" H 7375 2450 50  0001 C CNN
	1    7375 2450
	1    0    0    -1  
$EndComp
$Comp
L power:VCC #PWR03
U 1 1
P 8275 1225
F 0 "#PWR03" H 8275 1075 50  0001 C CNN
F 1 "VCC" H 8292 1398 50  0000 C CNN
F 2 "" H 8275 1225 50  0001 C CNN
F 3 "" H 8275 1225 50  0001 C CNN
	1    8275 1225
	1    0    0    -1  
$EndComp
$Comp
L power:VCC #PWR04
U 1 1
P 9175 1225
F 0 "#PWR04" H 9175 1075 50  0001 C CNN
F 1 "VCC" H 9192 1398 50  0000 C CNN
F 2 "" H 9175 1225 50  0001 C CNN
F 3 "" H 9175 1225 50  0001 C CNN
	1    9175 1225
	1    0    0    -1  
$EndComp
$Comp
L power:VCC #PWR019
U 1 1
P 9175 2450
F 0 "#PWR019" H 9175 2300 50  0001 C CNN
F 1 "VCC" H 9192 2623 50  0000 C CNN
F 2 "" H 9175 2450 50  0001 C CNN
F 3 "" H 9175 2450 50  0001 C CNN
	1    9175 2450
	1    0    0    -1  
$EndComp
$Comp
L power:VCC #PWR018
U 1 1
P 8275 2450
F 0 "#PWR018" H 8275 2300 50  0001 C CNN
F 1 "VCC" H 8292 2623 50  0000 C CNN
F 2 "" H 8275 2450 50  0001 C CNN
F 3 "" H 8275 2450 50  0001 C CNN
	1    8275 2450
	1    0    0    -1  
$EndComp
$Comp
L power:VCC #PWR026
U 1 1
P 6475 3550
F 0 "#PWR026" H 6475 3400 50  0001 C CNN
F 1 "VCC" H 6492 3723 50  0000 C CNN
F 2 "" H 6475 3550 50  0001 C CNN
F 3 "" H 6475 3550 50  0001 C CNN
	1    6475 3550
	1    0    0    -1  
$EndComp
$Comp
L power:VCC #PWR027
U 1 1
P 6875 3550
F 0 "#PWR027" H 6875 3400 50  0001 C CNN
F 1 "VCC" H 6892 3723 50  0000 C CNN
F 2 "" H 6875 3550 50  0001 C CNN
F 3 "" H 6875 3550 50  0001 C CNN
	1    6875 3550
	1    0    0    -1  
$EndComp
$Comp
L power:VCC #PWR028
U 1 1
P 7275 3550
F 0 "#PWR028" H 7275 3400 50  0001 C CNN
F 1 "VCC" H 7292 3723 50  0000 C CNN
F 2 "" H 7275 3550 50  0001 C CNN
F 3 "" H 7275 3550 50  0001 C CNN
	1    7275 3550
	1    0    0    -1  
$EndComp
$Comp
L power:VCC #PWR029
U 1 1
P 7675 3550
F 0 "#PWR029" H 7675 3400 50  0001 C CNN
F 1 "VCC" H 7692 3723 50  0000 C CNN
F 2 "" H 7675 3550 50  0001 C CNN
F 3 "" H 7675 3550 50  0001 C CNN
	1    7675 3550
	1    0    0    -1  
$EndComp
$Comp
L power:VCC #PWR030
U 1 1
P 8075 3550
F 0 "#PWR030" H 8075 3400 50  0001 C CNN
F 1 "VCC" H 8092 3723 50  0000 C CNN
F 2 "" H 8075 3550 50  0001 C CNN
F 3 "" H 8075 3550 50  0001 C CNN
	1    8075 3550
	1    0    0    -1  
$EndComp
$Comp
L power:VCC #PWR031
U 1 1
P 8475 3550
F 0 "#PWR031" H 8475 3400 50  0001 C CNN
F 1 "VCC" H 8492 3723 50  0000 C CNN
F 2 "" H 8475 3550 50  0001 C CNN
F 3 "" H 8475 3550 50  0001 C CNN
	1    8475 3550
	1    0    0    -1  
$EndComp
$Comp
L power:VCC #PWR032
U 1 1
P 8875 3550
F 0 "#PWR032" H 8875 3400 50  0001 C CNN
F 1 "VCC" H 8892 3723 50  0000 C CNN
F 2 "" H 8875 3550 50  0001 C CNN
F 3 "" H 8875 3550 50  0001 C CNN
	1    8875 3550
	1    0    0    -1  
$EndComp
$Comp
L power:VCC #PWR033
U 1 1
P 9275 3550
F 0 "#PWR033" H 9275 3400 50  0001 C CNN
F 1 "VCC" H 9292 3723 50  0000 C CNN
F 2 "" H 9275 3550 50  0001 C CNN
F 3 "" H 9275 3550 50  0001 C CNN
	1    9275 3550
	1    0    0    -1  
$EndComp
$EndSCHEMATC
